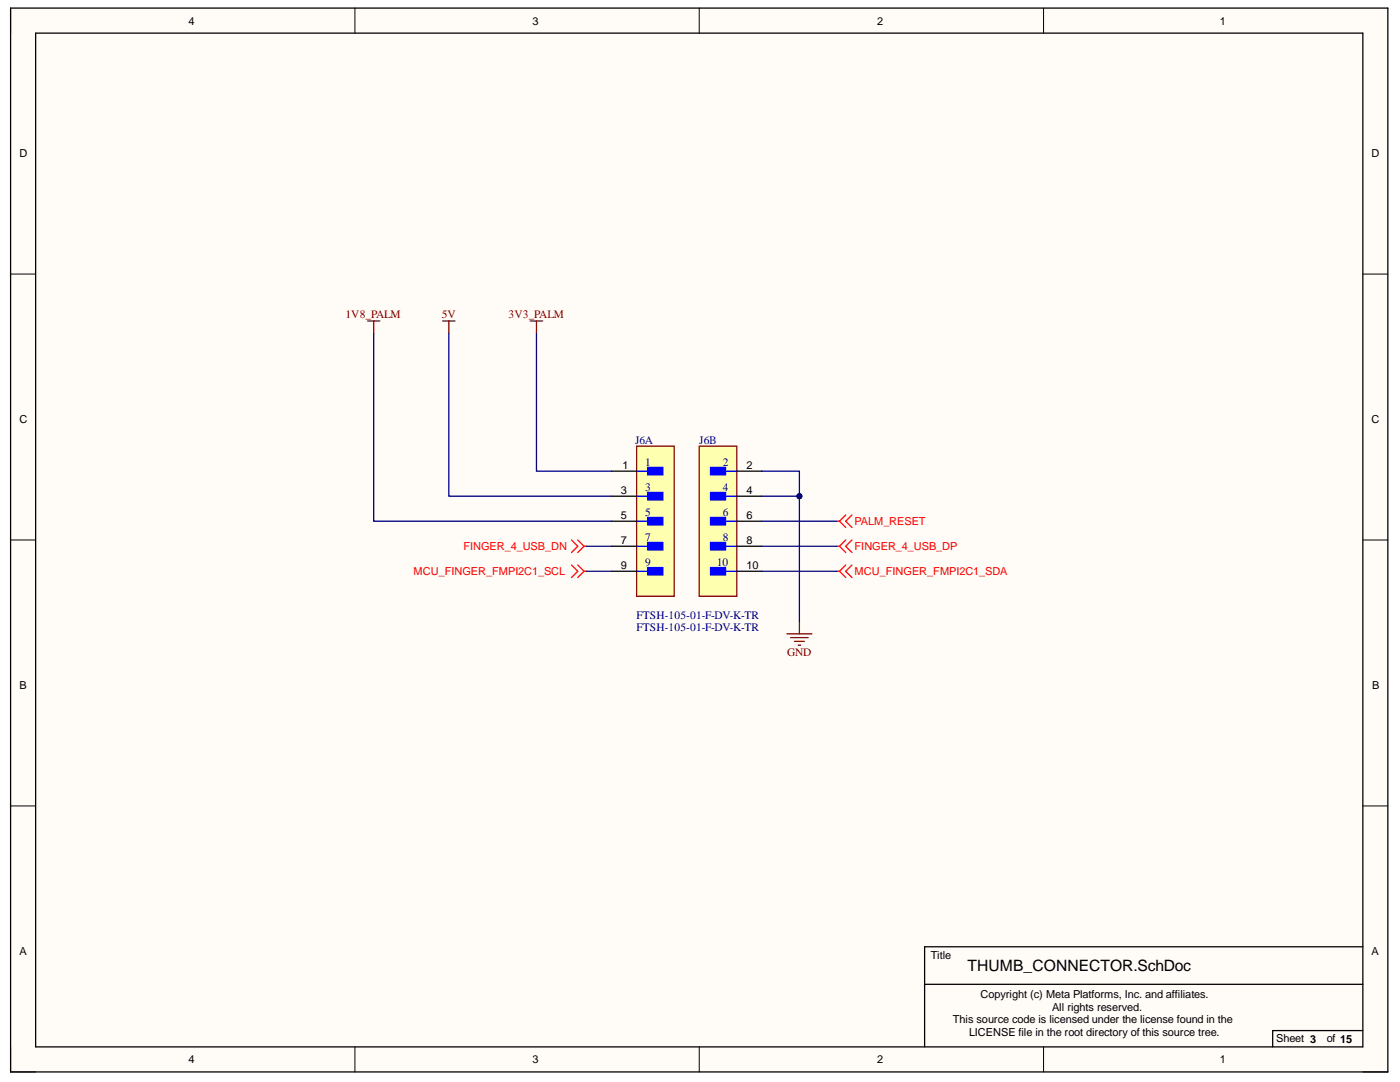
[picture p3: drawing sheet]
<svg xmlns="http://www.w3.org/2000/svg" width="279mm" height="216mm" viewBox="0 0 279 216" stroke-linecap="round" stroke-linejoin="round" font-family="sans-serif">
<g fill="#fffcf8">
<path d="M2.1 1.6h274.9v212.3h-274.9z" fill-rule="evenodd"/>
<path d="M7.1 6.6h264.9v202.3h-264.9z" fill-rule="evenodd"/>
</g>
<g fill="none" stroke="#000" stroke-width=".2">
<path d="M2.1 1.6v5M70.8 1.6v5M139.5 1.6v5M208.3 1.6v5M2.1 54.7h5M272 54.7h5M2.1 107.7h5M272 107.8h5M2.1 160.8h5M272 160.8h5M2.1 208.9v5h5M70.8 208.9v5"/>
<path d="M139.5 208.9v5M208.3 208.9v5M272 213.9h5"/>
</g>
<path d="M2.1 1.6h274.9v212.3h-274.9zM7.1 6.6h264.9v202.3h-264.9zM184.5 196.4h87.5M272 188.9h-87.5v20M272 205.6h-18v3.3" fill="none" stroke="#000" stroke-width=".25"/>
<g fill="none" stroke="#f00" stroke-width=".25">
<path d="M114.1 112.7l1.2 1.3-1.2 1.2M114.1 107.7l1.2 1.3-1.2 1.2M115.3 112.7l1.3 1.3M115.3 107.7l1.3 1.3M116.6 114l-1.3 1.2M116.6 114h.5M116.6 109h.5M116.6 109l-1.3 1.2M167 114h.5M167 104h.5M167 109h.5M167.5 114l1.3 1.2"/>
<path d="M167.5 104l1.3 1.3M167.5 109l1.3 1.2M168.8 112.7l-1.3 1.3M168.8 102.8l-1.3 1.2M168.8 107.7l-1.3 1.3M170 112.7l-1.2 1.3 1.2 1.2M170 102.8l-1.2 1.2 1.2 1.3M170 107.7l-1.2 1.3 1.2 1.2"/>
</g>
<path d="M127.1 89h7.5v30h-7.5z" fill-rule="evenodd" fill="#ffffb0"/>
<path d="M127.1 89h7.5v30h-7.5z" fill="none" stroke="#800000" stroke-width=".25"/>
<path d="M129.3 93.3h3v1.5h-3z" fill-rule="evenodd" fill="#00f"/>
<path d="M127.1 94h3M129.3 93.3h3v1.5h-3z" fill="none" stroke="#00f" stroke-width=".25"/>
<path d="M129.3 98.3h3v1.5h-3z" fill-rule="evenodd" fill="#00f"/>
<path d="M127.1 99h3M129.3 98.3h3v1.5h-3z" fill="none" stroke="#00f" stroke-width=".25"/>
<path d="M129.3 103.3h3v1.5h-3z" fill-rule="evenodd" fill="#00f"/>
<path d="M127.1 104h3M129.3 103.3h3v1.5h-3z" fill="none" stroke="#00f" stroke-width=".25"/>
<path d="M129.3 108.2h3v1.5h-3z" fill-rule="evenodd" fill="#00f"/>
<path d="M127.1 109h3M129.3 108.2h3v1.5h-3z" fill="none" stroke="#00f" stroke-width=".25"/>
<path d="M129.3 113.2h3v1.5h-3z" fill-rule="evenodd" fill="#00f"/>
<path d="M127.1 114h3M129.3 113.2h3v1.5h-3z" fill="none" stroke="#00f" stroke-width=".25"/>
<path d="M122.1 94h5M122.1 99h5M122.1 104h5M122.1 109h5M122.1 114h5" fill="none" stroke="#000" stroke-width=".25"/>
<path d="M139.5 89h7.5v30h-7.5z" fill-rule="evenodd" fill="#ffffb0"/>
<path d="M139.5 89h7.5v30h-7.5z" fill="none" stroke="#800000" stroke-width=".25"/>
<path d="M141.8 93.3h3v1.5h-3z" fill-rule="evenodd" fill="#00f"/>
<path d="M141.8 93.3h3v1.5h-3zM144 94h3" fill="none" stroke="#00f" stroke-width=".25"/>
<path d="M141.8 98.3h3v1.5h-3z" fill-rule="evenodd" fill="#00f"/>
<path d="M141.8 98.3h3v1.5h-3zM144 99h3" fill="none" stroke="#00f" stroke-width=".25"/>
<path d="M141.8 103.3h3v1.5h-3z" fill-rule="evenodd" fill="#00f"/>
<path d="M141.8 103.3h3v1.5h-3zM144 104h3" fill="none" stroke="#00f" stroke-width=".25"/>
<path d="M141.8 108.2h3v1.5h-3z" fill-rule="evenodd" fill="#00f"/>
<path d="M141.8 108.2h3v1.5h-3zM144 109h3" fill="none" stroke="#00f" stroke-width=".25"/>
<path d="M141.8 113.2h3v1.5h-3z" fill-rule="evenodd" fill="#00f"/>
<path d="M141.8 113.2h3v1.5h-3zM144 114h3" fill="none" stroke="#00f" stroke-width=".25"/>
<path d="M147 94h5M147 99h5M147 104h5M147 109h5M147 114h5" fill="none" stroke="#000" stroke-width=".25"/>
<path d="M73.3 64h2.5M74.6 64v2.5M88.3 64h2.5M89.6 64v2.5M105.8 64h2.5M107.1 64v2.5M157 126.5h5M157.8 127.2h3.5M158.5 128h2M159.3 128.7h.5M159.5 124v2.5" fill="none" stroke="#800000" stroke-width=".25"/>
<path d="M152 99h7.5M117.1 109h5" fill="none" stroke="#000080" stroke-width=".25"/>
<circle cx="159.5" cy="99" r=".5" fill="#000080"/>
<circle cx="159.5" cy="99" r=".5" fill="none" stroke="#000080" stroke-width=".2"/>
<path d="M74.6 66.5v37.5h47.5M89.6 66.5v32.5h32.5M107.1 66.5v27.5h15M152 94h7.5v30M117.1 114h5M152 104h15M152 109h15M152 114h15" fill="none" stroke="#000080" stroke-width=".25"/>
<circle cx="159.5" cy="99" r=".5" fill="#000080"/>
<circle cx="159.5" cy="99" r=".5" fill="none" stroke="#000080" stroke-width=".2"/>
<text font-size="3.1" x="193.1" y="193.8">THUMB_CONNECTOR.SchDoc</text>
<g font-size="2.3" fill="#800000">
<text x="68.9" y="63.5">1V8_PALM</text>
<text x="88.2" y="63.5">5V</text>
<text x="101.5" y="63.5">3V3_PALM</text>
<text x="157.1" y="131">GND</text>
</g>
<g font-size="2.3" fill="#000080">
<text x="126.8" y="88.6">J6A</text>
<text x="139.5" y="88.6">J6B</text>
<text x="128.8" y="93">1</text>
<text x="144.3" y="93">2</text>
<text x="128.8" y="98">3</text>
<text x="144.3" y="98">4</text>
<text x="128.8" y="103">5</text>
<text x="128.8" y="108">7</text>
<text x="144.3" y="103">6</text>
<text x="144.3" y="108">8</text>
<text x="128.8" y="113">9</text>
<text x="143.1" y="113">10</text>
<text x="127" y="123.5">FTSH-105-01-F-DV-K-TR</text>
<text x="127" y="126">FTSH-105-01-F-DV-K-TR</text>
</g>
<g font-size="2.2">
<text x="37.6" y="4.9">4</text>
<text x="106.3" y="4.9">3</text>
<text x="175" y="4.9">2</text>
<text x="243.5" y="4.9">1</text>
<text x="3.9" y="31.4">D</text>
<text x="273.7" y="31.4">D</text>
<text x="3.9" y="84.5">C</text>
<text x="273.7" y="84.5">C</text>
<text x="124.2" y="93.5">1</text>
<text x="149" y="93.5">2</text>
<text x="123.9" y="98.5">3</text>
<text x="149" y="98.5">4</text>
<text x="123.9" y="103.5">5</text>
<text x="149" y="103.5">6</text>
<text x="123.9" y="108.5">7</text>
<text x="123.9" y="113.5">9</text>
<text x="149" y="108.5">8</text>
<text x="149" y="113.5">10</text>
<text x="3.9" y="137.6">B</text>
<text x="273.8" y="137.6">B</text>
<text x="3.9" y="190.7">A</text>
<text x="185.8" y="191.4">Title</text>
<text x="273.7" y="190.7">A</text>
<text x="195.7" y="199.2">Copyright (c) Meta Platforms, Inc. and affiliates.</text>
<text x="210" y="201.6">All rights reserved.</text>
<text x="190.2" y="204.2">This source code is licensed under the license found in the</text>
<text x="193.4" y="206.6">LICENSE file in the root directory of this source tree.</text>
<text x="254.7" y="207.9">Sheet 3</text>
<text x="264.8" y="207.9">of 15</text>
<text x="37.6" y="212.1">4</text>
<text x="106.3" y="212.1">3</text>
<text x="175" y="212.1">2</text>
<text x="243.5" y="212.1">1</text>
</g>
<g font-size="2.2" fill="#f00">
<text x="170.6" y="104.8">PALM_RESET</text>
<text x="92.5" y="109.8">FINGER_4_USB_DN</text>
<text x="170.6" y="109.8">FINGER_4_USB_DP</text>
<text x="82.5" y="114.8">MCU_FINGER_FMPI2C1_SCL</text>
<text x="170.6" y="114.8">MCU_FINGER_FMPI2C1_SDA</text>
</g>
</svg>
